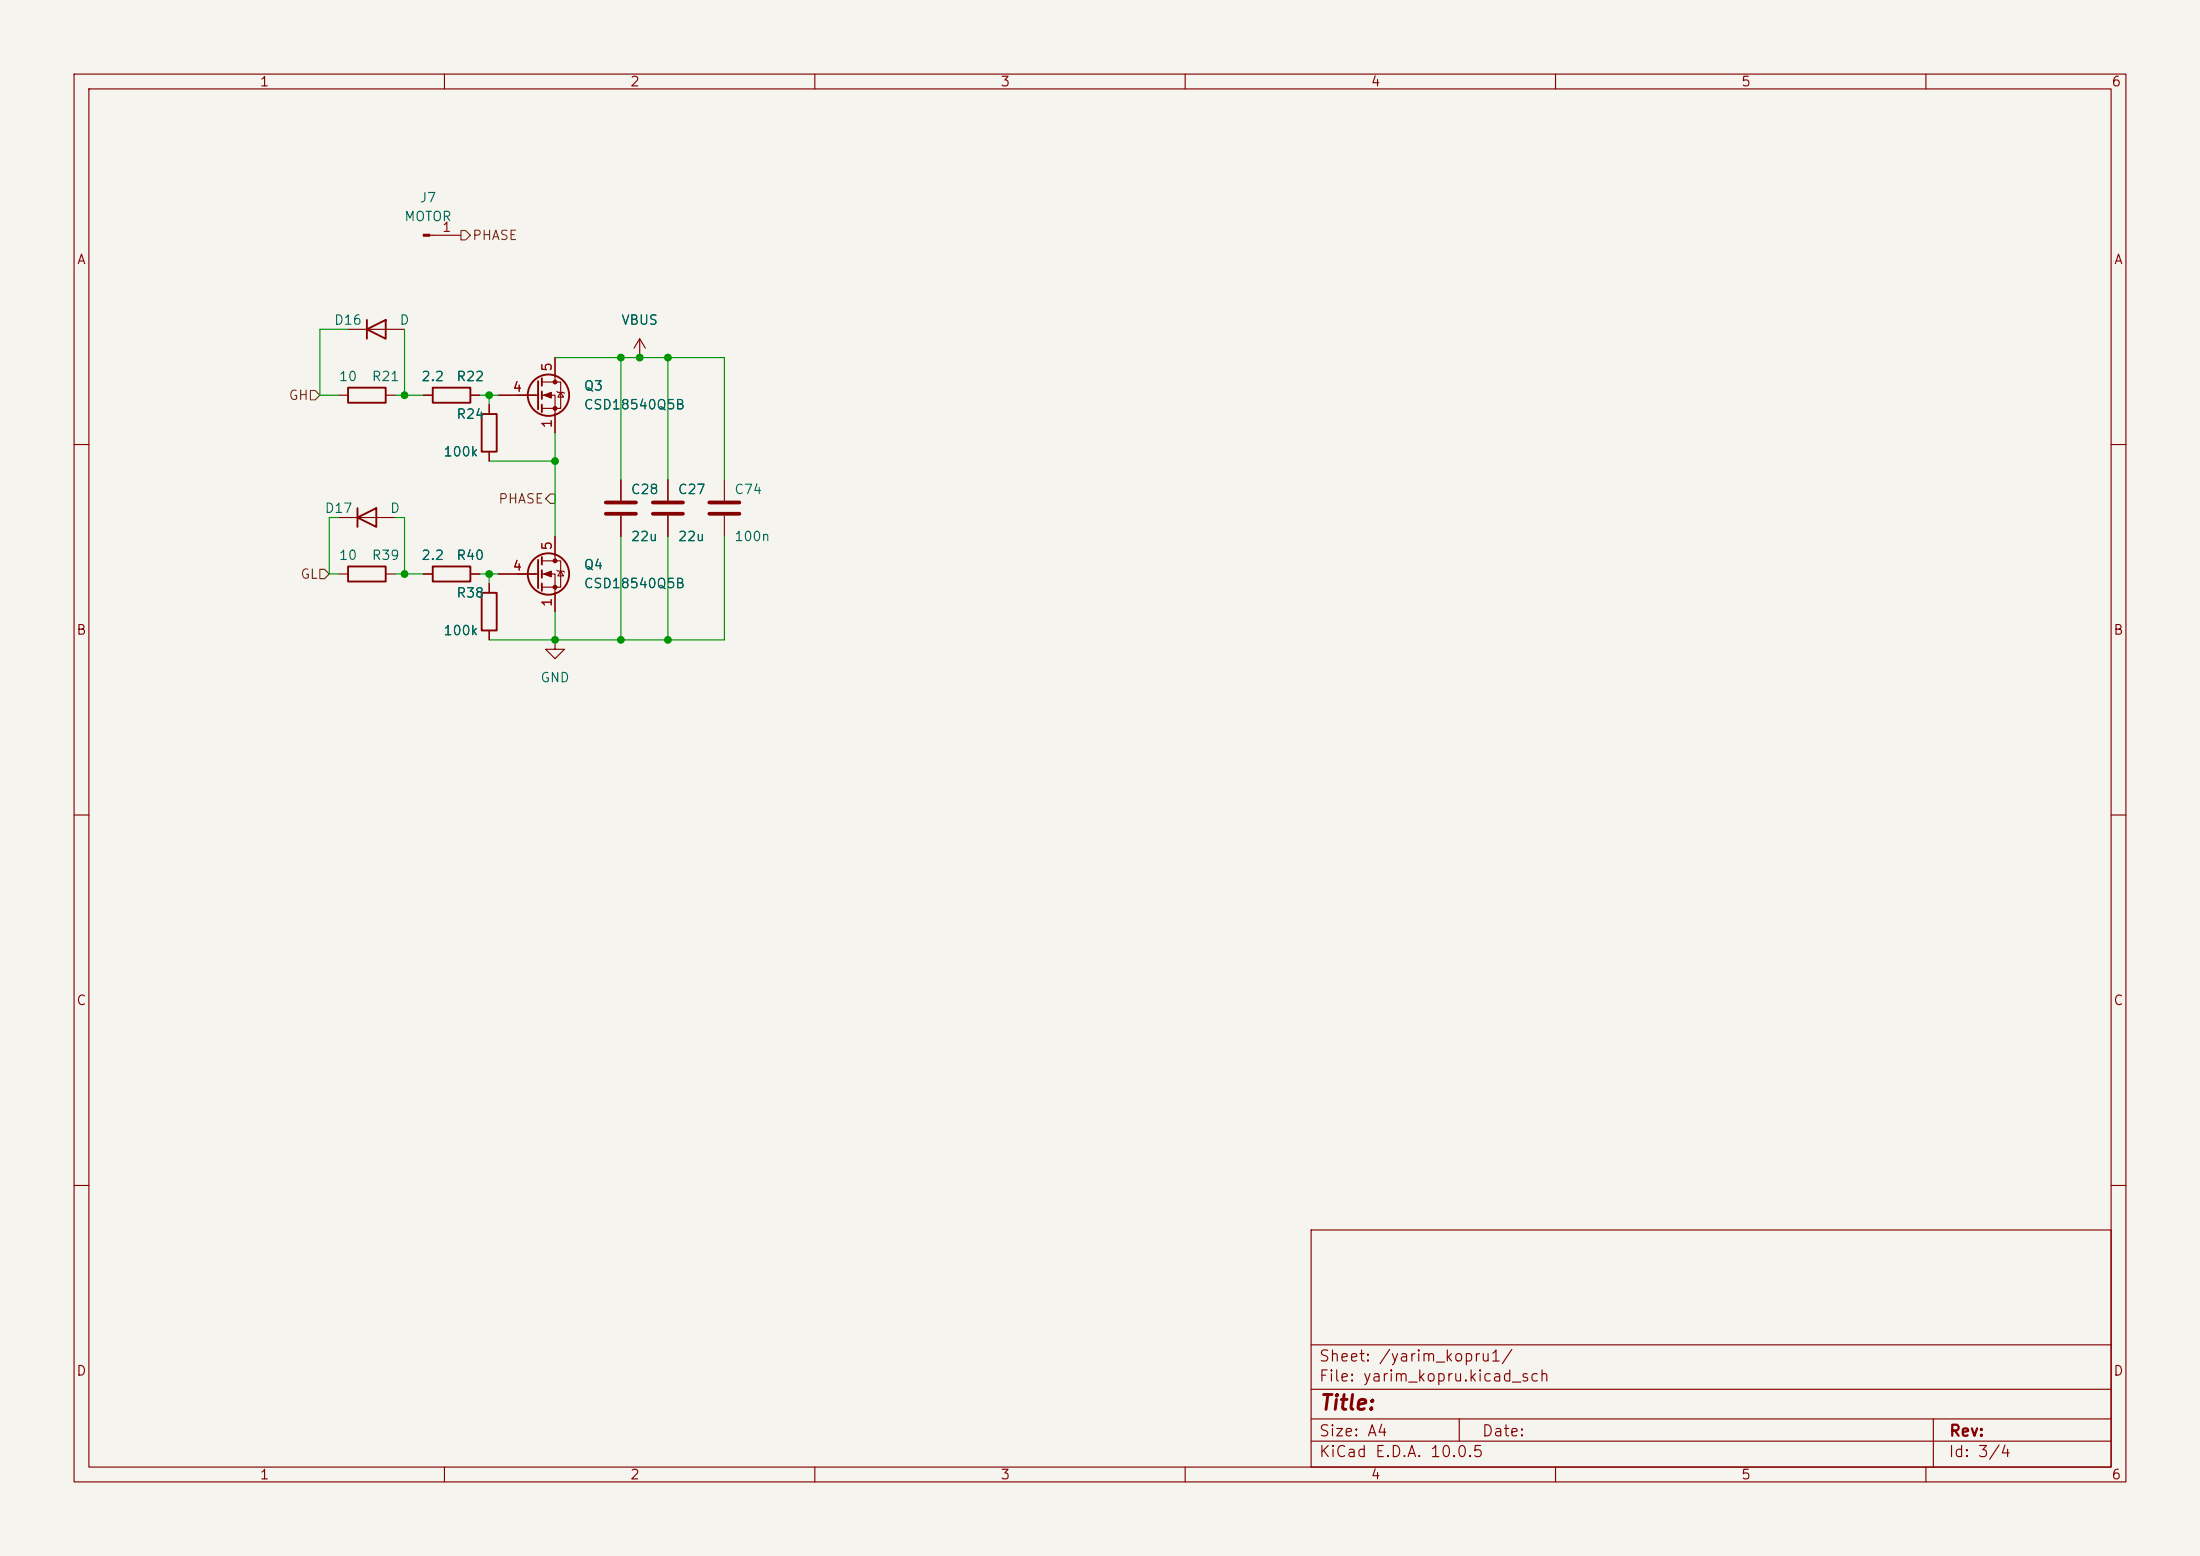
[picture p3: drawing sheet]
<svg xmlns="http://www.w3.org/2000/svg" width="297mm" height="210mm" viewBox="0 0 297 210" stroke-linecap="round" stroke-linejoin="round" font-family="sans-serif">
<path d="M0 0h297v210h-297z" fill="#f5f4ef" stroke="#f5f4ef" stroke-width=".14"/>
<g fill="none" stroke="#840000" stroke-width=".15">
<path d="M10 10h277v190h-277zM12 12h273v186h-273zM60 10v2M110 10v2M160 10v2M210 10v2M260 10v2M58 31.8h4.2M45.7 53.3h1.3M47 44.5h7.6M52.1 53.3h1.2M57.1 53.3h1.3"/>
<path d="M63.5 53.3h1.3M66 54.6v1.3M67.3 53.3h5.3M73.2 51.6h2.5v3.5h-2.5M73.2 53.3h1.7v5.1M74.9 48.3v3.3M75.2 52.8l.1 .2h.8l.1 .1M75.7 53l.4 .6h-.8zM86.4 48.3h.1M86.4 45.7l-.8 1.3M86.4 45.7l.7 1.3M86.4 45.7v2.6"/>
<path d="M10 60h2M45.7 77.5h1.3M45.7 69.9h7.6M52.1 77.5h1.2M57.1 77.5h1.3M63.5 77.5h1.3M66 61v1.2M66 78.7v1.3M67.3 77.5h5.3M73.2 75.7h2.5v3.5h-2.5M73.2 77.5h1.7v5.1M74.9 72.4v3.3"/>
<path d="M75.2 77l.1 .1h.8l.1 .1M75.7 77.1l.4 .6h-.8zM83.8 64.8v2.8M83.8 69.6v2.8M90.2 64.8v2.8M90.2 69.6v2.8M97.8 64.8v2.8M97.8 69.6v2.8M285 60h2M66 85.1v1.3M74.9 86.4v1.2h1.3l-1.3 1.3-1.2-1.3h1.2M74.9 86.4h.1"/>
<path d="M10 110h2M285 110h2M10 160h2M177 166h108v32h-108zM285 160h2M60 198v2M110 198v2M160 198v2M177 194.5h108M177 191.5h108M177 187.5h108M177 181.5h108"/>
<path d="M197 191.5v3M210 198v2M260 198v2M261 191.5v6.5"/>
</g>
<g fill="none" stroke="#840000" stroke-width=".25">
<path d="M47 52.3h5.1v2.1h-5.1zM49.5 44.5l2.6-1.3v2.5zM49.5 43.2v2.5M58.4 52.3h5.1v2.1h-5.1zM65 55.9h2.1v5.1h-2.1zM72.6 51.4v3.8M73.2 51.1v1M73.2 52.8v1M73.2 54.6v1M47 76.5h5.1v2h-5.1zM48.3 69.9l2.5-1.3v2.5zM48.3 68.6v2.5"/>
<path d="M58.4 76.5h5.1v2h-5.1zM72.6 75.6v3.8M73.2 75.2v1M73.2 77v1M73.2 78.7v1.1M65 80h2.1v5.1h-2.1z"/>
<circle cx="74" cy="53.3" r="2.79"/>
<circle cx="74" cy="77.5" r="2.79"/>
</g>
<path d="M81.8 67.8h4.1M81.8 69.3h4.1M88.1 67.8h4.1M88.1 69.3h4.1M95.8 67.8h4M95.8 69.3h4" fill="none" stroke="#840000" stroke-width=".51"/>
<g fill="#840000" stroke="#840000" stroke-width=".15">
<path d="M73.4 53.3l1-.3v.7z"/>
<path d="M73.4 77.5l1-.4v.8z"/>
<path d="M57.1 31.6h.9v.3h-.9z"/>
<circle cx="74.9" cy="51.6" r=".25"/>
<circle cx="74.9" cy="55.1" r=".25"/>
<circle cx="74.9" cy="75.7" r=".25"/>
<circle cx="74.9" cy="79.2" r=".25"/>
</g>
<path d="M62.2 31.1h.7l.6 .7-.6 .6h-.7zM41.9 52.7h.6l.7 .6-.7 .7h-.6zM43.2 76.8h.6l.6 .7-.6 .6h-.6zM74.3 66.7h.6v1.2h-.6l-.6-.6z" fill="none" stroke="#725600" stroke-width=".15"/>
<g fill="none" stroke="#009600" stroke-width=".15">
<path d="M47 44.5h-3.8v8.8h2.5M53.3 53.3h3.8M54.6 44.5v8.8M64.8 53.3h2.5M66 53.3v1.3M74.9 48.3h22.9v16.5M74.9 58.4v14M83.8 48.3v16.5M90.2 48.3v16.5M45.7 69.9h-1.3v7.6h1.3M53.3 69.9h1.3v7.6M53.3 77.5h3.8"/>
<path d="M64.8 77.5h2.5M66 77.5v1.2M66 62.2h8.9M83.8 72.4v14M90.2 72.4v14M97.8 72.4v14h-31.8M74.9 82.6v3.8"/>
</g>
<g fill="#009600" stroke="#009600" stroke-width=".14">
<circle cx="90.2" cy="86.4" r=".46"/>
<circle cx="74.9" cy="62.2" r=".46"/>
<circle cx="66" cy="77.5" r=".46"/>
<circle cx="74.9" cy="86.4" r=".46"/>
<circle cx="86.4" cy="48.3" r=".46"/>
<circle cx="90.2" cy="48.3" r=".46"/>
<circle cx="83.8" cy="48.3" r=".46"/>
<circle cx="83.8" cy="86.4" r=".46"/>
<circle cx="66" cy="53.3" r=".46"/>
<circle cx="54.6" cy="77.5" r=".46"/>
<circle cx="54.6" cy="53.3" r=".46"/>
</g>
<text font-size="2" fill="#840000" x="178" y="190.8">Title:</text>
<g font-size="1.5" fill="#840000">
<text x="178" y="184.1">Sheet: /yarim_kopru1/</text>
<text x="178" y="186.8">File: yarim_kopru.kicad_sch</text>
<text x="178" y="197">KiCad E.D.A. 10.0.5</text>
<text x="178" y="194.2">Size: A4</text>
<text x="200" y="194.2">Date:</text>
<text x="263" y="197">Id: 3/4</text>
<text x="263" y="194.2">Rev:</text>
</g>
<g font-size="1.3" fill="#840000">
<text x="35" y="12">1</text>
<text x="85" y="12">2</text>
<text x="135" y="12">3</text>
<text x="185" y="12">4</text>
<text x="235" y="12">5</text>
<text x="285" y="12">6</text>
<text x="10.3" y="36">A</text>
<text x="285.3" y="36">A</text>
<text x="10.2" y="86">B</text>
<text x="285.2" y="86">B</text>
<text x="10.2" y="136">C</text>
<text x="285.2" y="136">C</text>
<text x="10.2" y="186">D</text>
<text x="285.2" y="186">D</text>
<text x="35" y="200">1</text>
<text x="85" y="200">2</text>
<text x="135" y="200">3</text>
<text x="185" y="200">4</text>
<text x="235" y="200">5</text>
<text x="285" y="200">6</text>
</g>
<g font-size="1.3" fill="#006464">
<text x="56.6" y="27.6">J7</text>
<text x="54.5" y="30.2">MOTOR</text>
<text x="45" y="44.1">D16</text>
<text x="53.8" y="44.1">D</text>
<text x="83.8" y="44.1">VBUS</text>
<text x="45.7" y="51.8">10</text>
<text x="50.1" y="51.8">R21</text>
<text x="56.8" y="51.8">2.2</text>
<text x="61.5" y="51.8">R22</text>
<text x="78.7" y="53">Q3</text>
<text x="61.5" y="56.8">R24</text>
<text x="78.7" y="55.6">CSD18540Q5B</text>
<text x="59.8" y="61.9">100k</text>
<text x="43.7" y="69.5">D17</text>
<text x="52.6" y="69.5">D</text>
<text x="85.1" y="67">C28</text>
<text x="91.4" y="67">C27</text>
<text x="99" y="67">C74</text>
<text x="45.7" y="75.9">10</text>
<text x="50.1" y="75.9">R39</text>
<text x="56.8" y="75.9">2.2</text>
<text x="61.5" y="75.9">R40</text>
<text x="78.7" y="77.2">Q4</text>
<text x="85.1" y="73.4">22u</text>
<text x="91.4" y="73.4">22u</text>
<text x="99" y="73.4">100n</text>
<text x="61.5" y="81">R38</text>
<text x="78.7" y="79.7">CSD18540Q5B</text>
<text x="59.8" y="86.1">100k</text>
<text x="72.9" y="92.4">GND</text>
</g>
<g font-size="1.3" fill="#a90000">
<text x="59.6" y="31.6">1</text>
<text x="69.1" y="53.2">4</text>
<text x="74.8" y="50.3" transform="rotate(-90 74.8 50.3)">5</text>
<text x="74.8" y="57.9" transform="rotate(-90 74.8 57.9)">1</text>
<text x="69.1" y="77.3">4</text>
<text x="74.8" y="74.4" transform="rotate(-90 74.8 74.4)">5</text>
<text x="74.8" y="82" transform="rotate(-90 74.8 82)">1</text>
</g>
<g font-size="1.3" fill="#725600">
<text x="63.7" y="32.7">PHASE</text>
<text x="38.9" y="54.3">GH</text>
<text x="67.2" y="68.3">PHASE</text>
<text x="40.5" y="78.4">GL</text>
</g>
</svg>
